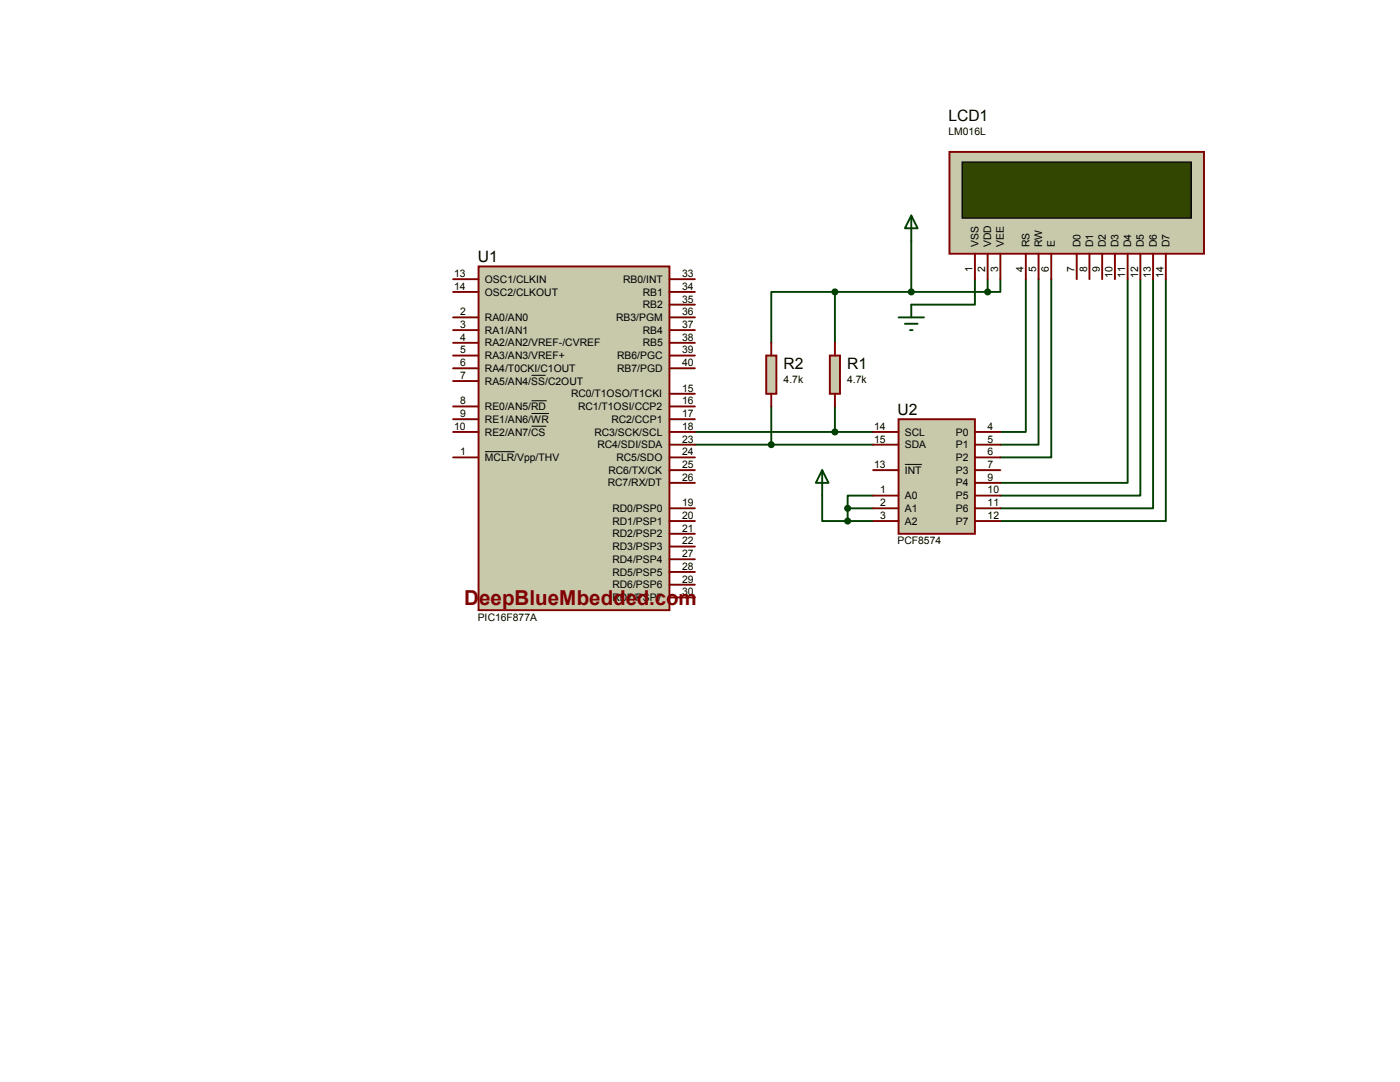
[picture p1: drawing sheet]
<svg xmlns="http://www.w3.org/2000/svg" width="279mm" height="216mm" viewBox="0 0 279 216" stroke-linecap="round" stroke-linejoin="round" font-family="sans-serif">
<g fill="none" stroke="#004000" stroke-width=".38">
<path d="M166.6 58.3h-12.7v10.1M166.6 58.3v10.1M166.6 58.3h30.5M181.9 48.1v10.2M194.6 55.7v5.1h-12.7M197.1 55.7v2.6M199.6 55.7v2.6h-2.5M204.7 55.7v30.5h-5.1M207.3 55.7v33h-7.7M209.8 55.7v35.6h-10.2M225 55.7v40.7h-25.4M227.6 55.7v43.2h-28"/>
<path d="M230.1 55.7v45.7h-30.5M232.7 55.7v48.3h-33.1M138.7 86.2h35.5M138.7 88.7h35.5M153.9 81.1v7.6M164.1 98.9v5.1h5.1M166.6 81.1v5.1M174.2 98.9h-5v2.5M169.2 104h5M169.2 101.4h5M169.2 101.4v2.6"/>
</g>
<path d="M95.5 53.2h38.1v68.6h-38.1z" fill="#c8c8aa" stroke="#800000" stroke-width=".38"/>
<g fill="none" stroke="#800000" stroke-width=".38">
<path d="M90.4 55.7h5.1M90.4 58.3h5.1M133.6 55.7h5.1M133.6 58.3h5.1M90.4 63.3h5.1M90.4 65.9h5.1M90.4 68.4h5.1M90.4 73.5h5.1M90.4 76h5.1M90.4 71h5.1M133.6 63.3h5.1M133.6 65.9h5.1"/>
<path d="M133.6 68.4h5.1M133.6 73.5h5.1M133.6 71h5.1M133.6 60.8h5.1M133.6 78.6h5.1M90.4 81.1h5.1M90.4 83.7h5.1M90.4 86.2h5.1M90.4 91.3h5.1M133.6 81.1h5.1M133.6 83.7h5.1M133.6 86.2h5.1"/>
<path d="M133.6 96.4h5.1M133.6 93.8h5.1M133.6 91.3h5.1M133.6 88.7h5.1M133.6 101.4h5.1M133.6 104h5.1M133.6 119.2h5.1M133.6 116.7h5.1M133.6 114.1h5.1M133.6 111.6h5.1M133.6 109.1h5.1M133.6 106.5h5.1"/>
</g>
<path d="M106.1 74.9h2.8M106.1 80h3M96.8 90.1h5.9M106.1 82.5h3.5M106.1 85h2.9" fill="none" stroke="#000" stroke-width=".2"/>
<path d="M189.5 30.3h50.8v20.3h-50.8z" fill="#c8c8aa" stroke="#800000" stroke-width=".38"/>
<path d="M192 32.3h45.7v11.2h-45.7z" fill="#324600" stroke="#000" stroke-width=".25"/>
<g fill="none" stroke="#800000" stroke-width=".38">
<path d="M194.6 50.6v5.1M197.1 50.6v5.1M199.6 50.6v5.1M204.7 50.6v5.1M207.3 50.6v5.1M209.8 50.6v5.1M214.9 50.6v5.1M217.4 50.6v5.1M220 50.6v5.1M222.5 50.6v5.1M225 50.6v5.1M227.6 50.6v5.1"/>
<path d="M230.1 50.6v5.1M232.7 50.6v5.1"/>
</g>
<path d="M179.3 83.7h15.3v22.8h-15.3z" fill="#c8c8aa" stroke="#800000" stroke-width=".38"/>
<g fill="none" stroke="#800000" stroke-width=".38">
<path d="M174.2 86.2h5.1M174.2 88.7h5.1M174.2 93.8h5.1M174.2 98.9h5.1M194.6 86.2h5M194.6 88.7h5M194.6 93.8h5M194.6 98.9h5M194.6 91.3h5M194.6 96.4h5M174.2 101.4h5.1M174.2 104h5.1"/>
<path d="M194.6 101.4h5M194.6 104h5"/>
</g>
<path d="M180.6 92.7h3.4" fill="none" stroke="#000" stroke-width=".2"/>
<path d="M181.9 43l1.2 2.6h-2.5zM181.9 43v5.1M179.3 63.3h5.1M180.6 64.6h2.5M181.6 65.9h.5M181.9 60.8v2.5" fill="none" stroke="#004000" stroke-width=".38"/>
<path d="M165.6 71h2v7.6h-2z" fill="#c8c8aa" stroke="#800000" stroke-width=".38"/>
<path d="M166.6 68.4v2.6M166.6 78.6v2.5" fill="none" stroke="#800000" stroke-width=".38"/>
<path d="M152.9 71h2v7.6h-2z" fill="#c8c8aa" stroke="#800000" stroke-width=".38"/>
<path d="M153.9 68.4v2.6M153.9 78.6v2.5" fill="none" stroke="#800000" stroke-width=".38"/>
<g fill="#004000" stroke="#004000" stroke-width=".38">
<circle cx="166.6" cy="86.2" r=".51"/>
<circle cx="153.9" cy="88.7" r=".51"/>
<circle cx="181.9" cy="58.3" r=".51"/>
<circle cx="166.6" cy="58.3" r=".51"/>
<circle cx="169.2" cy="104" r=".51"/>
<circle cx="169.2" cy="101.4" r=".51"/>
<circle cx="197.1" cy="58.3" r=".51"/>
</g>
<path d="M164.1 93.8l1.3 2.6h-2.6zM164.1 93.8v5.1" fill="none" stroke="#004000" stroke-width=".38"/>
<text font-size="4.1" fill="#800000" x="92.7" y="120.7">DeepBlueMbedded.com</text>
<g font-size="3.1">
<text x="189.3" y="24.1">LCD1</text>
<text x="95.3" y="52.3">U1</text>
<text x="156.4" y="73.6">R2</text>
<text x="169.1" y="73.6">R1</text>
<text x="179.1" y="82.8">U2</text>
</g>
<g font-size="2.1">
<text x="189.3" y="27">LM016L</text>
<text x="195.3" y="49.4" transform="rotate(-90 195.3 49.4)">VSS</text>
<text x="197.8" y="49.4" transform="rotate(-90 197.8 49.4)">VDD</text>
<text x="200.4" y="49.4" transform="rotate(-90 200.4 49.4)">VEE</text>
<text x="205.4" y="49.4" transform="rotate(-90 205.4 49.4)">RS</text>
<text x="208" y="49.4" transform="rotate(-90 208 49.4)">RW</text>
<text x="210.5" y="49.4" transform="rotate(-90 210.5 49.4)">E</text>
<text x="215.6" y="49.4" transform="rotate(-90 215.6 49.4)">D0</text>
<text x="218.1" y="49.4" transform="rotate(-90 218.1 49.4)">D1</text>
<text x="220.7" y="49.4" transform="rotate(-90 220.7 49.4)">D2</text>
<text x="223.2" y="49.4" transform="rotate(-90 223.2 49.4)">D3</text>
<text x="225.8" y="49.4" transform="rotate(-90 225.8 49.4)">D4</text>
<text x="228.3" y="49.4" transform="rotate(-90 228.3 49.4)">D5</text>
<text x="230.8" y="49.4" transform="rotate(-90 230.8 49.4)">D6</text>
<text x="233.4" y="49.4" transform="rotate(-90 233.4 49.4)">D7</text>
<text x="90.6" y="55.3">13</text>
<text x="90.6" y="57.8">14</text>
<text x="96.8" y="56.4">OSC1/CLKIN</text>
<text x="96.8" y="59">OSC2/CLKOUT</text>
<text x="124.3" y="56.4">RB0/INT</text>
<text x="128.3" y="59">RB1</text>
<text x="136.1" y="57.8">34</text>
<text x="136.1" y="55.3">33</text>
<text x="194.1" y="54.3" transform="rotate(-90 194.1 54.3)">1</text>
<text x="196.6" y="54.3" transform="rotate(-90 196.6 54.3)">2</text>
<text x="199.2" y="54.3" transform="rotate(-90 199.2 54.3)">3</text>
<text x="204.3" y="54.3" transform="rotate(-90 204.3 54.3)">4</text>
<text x="206.8" y="54.3" transform="rotate(-90 206.8 54.3)">5</text>
<text x="209.3" y="54.3" transform="rotate(-90 209.3 54.3)">6</text>
<text x="214.4" y="54.3" transform="rotate(-90 214.4 54.3)">7</text>
<text x="217" y="54.3" transform="rotate(-90 217 54.3)">8</text>
<text x="219.5" y="54.3" transform="rotate(-90 219.5 54.3)">9</text>
<text x="222" y="55.5" transform="rotate(-90 222 55.5)">10</text>
<text x="224.6" y="55.5" transform="rotate(-90 224.6 55.5)">11</text>
<text x="227.1" y="55.5" transform="rotate(-90 227.1 55.5)">12</text>
<text x="229.7" y="55.5" transform="rotate(-90 229.7 55.5)">13</text>
<text x="232.2" y="55.5" transform="rotate(-90 232.2 55.5)">14</text>
<text x="91.8" y="62.9">2</text>
<text x="91.8" y="65.4">3</text>
<text x="96.8" y="64.1">RA0/AN0</text>
<text x="122.9" y="64.1">RB3/PGM</text>
<text x="128.3" y="61.5">RB2</text>
<text x="136.1" y="65.4">37</text>
<text x="136.1" y="62.9">36</text>
<text x="136.1" y="60.4">35</text>
<text x="91.8" y="68">4</text>
<text x="91.8" y="70.5">5</text>
<text x="96.8" y="66.6">RA1/AN1</text>
<text x="96.8" y="69.1">RA2/AN2/VREF-/CVREF</text>
<text x="96.8" y="71.7">RA3/AN3/VREF+</text>
<text x="123.2" y="71.7">RB6/PGC</text>
<text x="128.3" y="69.1">RB5</text>
<text x="128.3" y="66.6">RB4</text>
<text x="136.1" y="70.5">39</text>
<text x="136.1" y="68">38</text>
<text x="91.8" y="73.1">6</text>
<text x="91.8" y="75.6">7</text>
<text x="96.8" y="74.2">RA4/T0CKI/C1OUT</text>
<text x="96.8" y="76.7">RA5/AN4/SS/C2OUT</text>
<text x="123.2" y="74.2">RB7/PGD</text>
<text x="136.1" y="73.1">40</text>
<text x="156.4" y="76.5">4.7k</text>
<text x="169.1" y="76.5">4.7k</text>
<text x="91.8" y="80.7">8</text>
<text x="91.8" y="83.2">9</text>
<text x="96.8" y="81.8">RE0/AN5/RD</text>
<text x="114" y="79.3">RC0/T1OSO/T1CKI</text>
<text x="115.4" y="81.8">RC1/T1OSI/CCP2</text>
<text x="136.1" y="80.7">16</text>
<text x="136.1" y="83.2">17</text>
<text x="136.1" y="78.1">15</text>
<text x="90.6" y="85.8">10</text>
<text x="96.8" y="84.4">RE1/AN6/WR</text>
<text x="96.8" y="86.9">RE2/AN7/CS</text>
<text x="118.6" y="86.9">RC3/SCK/SCL</text>
<text x="119.2" y="89.5">RC4/SDI/SDA</text>
<text x="122" y="84.4">RC2/CCP1</text>
<text x="136.1" y="85.8">18</text>
<text x="136.1" y="88.3">23</text>
<text x="174.5" y="85.8">14</text>
<text x="174.5" y="88.3">15</text>
<text x="180.6" y="86.9">SCL</text>
<text x="180.6" y="89.5">SDA</text>
<text x="190.8" y="86.9">P0</text>
<text x="190.8" y="89.5">P1</text>
<text x="197.1" y="85.8">4</text>
<text x="197.1" y="88.3">5</text>
<text x="91.8" y="90.8">1</text>
<text x="96.8" y="92">MCLR/Vpp/THV</text>
<text x="121.4" y="94.5">RC6/TX/CK</text>
<text x="123" y="92">RC5/SDO</text>
<text x="136.1" y="95.9">26</text>
<text x="136.1" y="93.4">25</text>
<text x="136.1" y="90.8">24</text>
<text x="174.5" y="93.4">13</text>
<text x="180.6" y="94.5">INT</text>
<text x="190.8" y="92">P2</text>
<text x="190.8" y="94.5">P3</text>
<text x="197.1" y="90.8">6</text>
<text x="197.1" y="93.4">7</text>
<text x="197.1" y="95.9">9</text>
<text x="121.3" y="97.1">RC7/RX/DT</text>
<text x="136.1" y="101">19</text>
<text x="175.6" y="98.5">1</text>
<text x="175.6" y="101">2</text>
<text x="180.6" y="99.6">A0</text>
<text x="190.8" y="97.1">P4</text>
<text x="190.8" y="99.6">P5</text>
<text x="197.1" y="98.5">10</text>
<text x="197.1" y="101">11</text>
<text x="122.2" y="102.1">RD0/PSP0</text>
<text x="122.2" y="104.7">RD1/PSP1</text>
<text x="122.2" y="107.2">RD2/PSP2</text>
<text x="136.1" y="103.5">20</text>
<text x="136.1" y="106.1">21</text>
<text x="175.6" y="103.5">3</text>
<text x="180.6" y="102.1">A1</text>
<text x="180.6" y="104.7">A2</text>
<text x="190.8" y="102.1">P6</text>
<text x="190.8" y="104.7">P7</text>
<text x="197.1" y="103.5">12</text>
<text x="122.2" y="112.3">RD4/PSP4</text>
<text x="122.2" y="109.8">RD3/PSP3</text>
<text x="136.1" y="113.7">28</text>
<text x="136.1" y="111.2">27</text>
<text x="136.1" y="108.6">22</text>
<text x="179.1" y="108.6">PCF8574</text>
<text x="122.2" y="119.9">RD7/PSP7</text>
<text x="122.2" y="117.4">RD6/PSP6</text>
<text x="122.2" y="114.9">RD5/PSP5</text>
<text x="136.1" y="118.8">30</text>
<text x="136.1" y="116.2">29</text>
<text x="95.3" y="123.8">PIC16F877A</text>
</g>
</svg>
